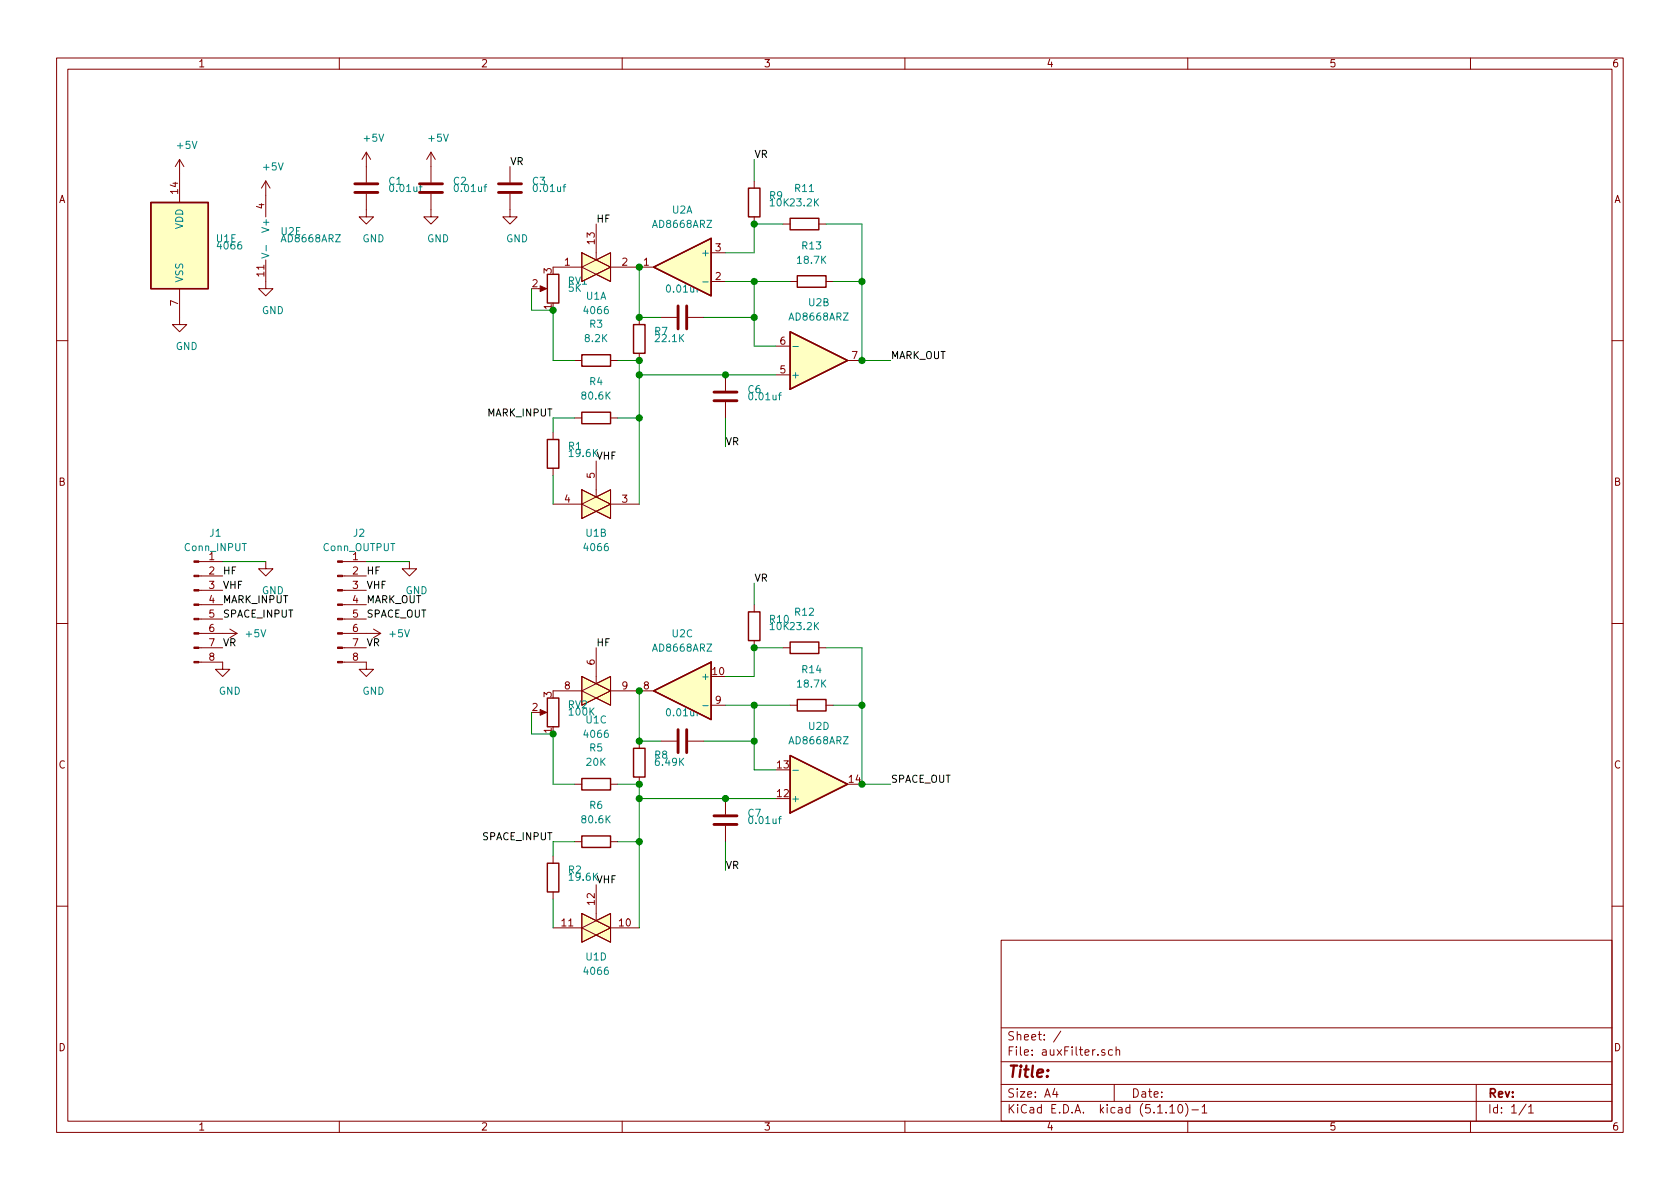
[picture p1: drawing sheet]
EESchema Schematic File Version 4
EELAYER 30 0
EELAYER END
$Descr A4 11693 8268
encoding utf-8
Sheet 1 1
Title ""
Date ""
Rev ""
Comp ""
Comment1 ""
Comment2 ""
Comment3 ""
Comment4 ""
$EndDescr
$Comp
L Amplifier_Operational:LM324 U2
U 1 1
P 4750 1850
F 0 "U2" H 4750 2250 50  0000 C CNN
F 1 "AD8668ARZ" H 4750 2150 50  0000 C CNN
F 2 "Housings_SOIC:SOIC-14_3.9x8.7mm_Pitch1.27mm" H 4700 1950 50  0001 C CNN
F 3 "" H 4800 2050 50  0001 C CNN
F 4 "505-AD8668ARZ-ND" H 4750 1850 50  0001 C CNN "digikey"
	1    4750 1850
	-1   0    0    -1  
$EndComp
$Comp
L Device:C C4
U 1 1
P 4750 2200
F 0 "C4" V 4450 2200 50  0000 C CNN
F 1 "0.01uf" V 4550 2200 50  0000 C CNN
F 2 "Capacitors_SMD:C_0603_HandSoldering" H 4788 2050 50  0001 C CNN
F 3 "~" H 4750 2200 50  0001 C CNN
F 4 "399-17568-1-ND" H 4750 2200 50  0001 C CNN "digikey"
	1    4750 2200
	0    1    1    0   
$EndComp
$Comp
L Amplifier_Operational:LM324 U2
U 5 1
P 1950 1650
F 0 "U2" H 1950 1700 50  0000 L CNN
F 1 "AD8668ARZ" H 1950 1650 50  0000 L CNN
F 2 "Housings_SOIC:SOIC-14_3.9x8.7mm_Pitch1.27mm" H 1900 1750 50  0001 C CNN
F 3 "" H 2000 1850 50  0001 C CNN
F 4 "505-AD8668ARZ-ND" H 1950 1650 50  0001 C CNN "digikey"
	5    1950 1650
	1    0    0    -1  
$EndComp
$Comp
L Amplifier_Operational:LM324 U2
U 2 1
P 5700 2500
F 0 "U2" H 5700 2100 50  0000 C CNN
F 1 "AD8668ARZ" H 5700 2200 50  0000 C CNN
F 2 "Housings_SOIC:SOIC-14_3.9x8.7mm_Pitch1.27mm" H 5650 2600 50  0001 C CNN
F 3 "" H 5750 2700 50  0001 C CNN
F 4 "505-AD8668ARZ-ND" H 5700 2500 50  0001 C CNN "digikey"
	2    5700 2500
	1    0    0    1   
$EndComp
$Comp
L Device:C C6
U 1 1
P 5050 2750
F 0 "C6" H 5200 2800 50  0000 L CNN
F 1 "0.01uf" H 5200 2750 50  0000 L CNN
F 2 "Capacitors_SMD:C_0603_HandSoldering" H 5088 2600 50  0001 C CNN
F 3 "~" H 5050 2750 50  0001 C CNN
F 4 "399-17568-1-ND" H 5050 2750 50  0001 C CNN "digikey"
	1    5050 2750
	1    0    0    -1  
$EndComp
$Comp
L Device:R R9
U 1 1
P 5250 1400
F 0 "R9" H 5350 1450 50  0000 L CNN
F 1 "10K" H 5350 1400 50  0000 L CNN
F 2 "Resistors_SMD:R_0603_HandSoldering" V 5180 1400 50  0001 C CNN
F 3 "~" H 5250 1400 50  0001 C CNN
F 4 "RNCP0603FTD10K0CT-ND" H 5250 1400 50  0001 C CNN "digikey"
	1    5250 1400
	1    0    0    -1  
$EndComp
$Comp
L Device:R R13
U 1 1
P 5650 1950
F 0 "R13" V 5400 1950 50  0000 C CNN
F 1 "18.7K" V 5500 1950 50  0000 C CNN
F 2 "Resistors_SMD:R_0603_HandSoldering" V 5580 1950 50  0001 C CNN
F 3 "~" H 5650 1950 50  0001 C CNN
F 4 "311-18.7KHRCT-ND" H 5650 1950 50  0001 C CNN "digikey"
	1    5650 1950
	0    1    1    0   
$EndComp
$Comp
L Device:R R11
U 1 1
P 5600 1550
F 0 "R11" V 5350 1550 50  0000 C CNN
F 1 "23.2K" V 5450 1550 50  0000 C CNN
F 2 "Resistors_SMD:R_0603_HandSoldering" V 5530 1550 50  0001 C CNN
F 3 "~" H 5600 1550 50  0001 C CNN
F 4 "311-23.2KHRCT-ND" H 5600 1550 50  0001 C CNN "digikey"
	1    5600 1550
	0    1    1    0   
$EndComp
Wire Wire Line
	5050 1950 5250 1950
Wire Wire Line
	5250 1950 5250 2200
Wire Wire Line
	5250 2400 5400 2400
Wire Wire Line
	5500 1950 5250 1950
Connection ~ 5250 1950
Wire Wire Line
	5800 1950 6000 1950
Wire Wire Line
	5050 1750 5250 1750
Wire Wire Line
	5250 1750 5250 1550
Wire Wire Line
	5450 1550 5250 1550
Connection ~ 5250 1550
Wire Wire Line
	5750 1550 6000 1550
Wire Wire Line
	6000 1550 6000 1950
Connection ~ 6000 1950
Wire Wire Line
	6000 1950 6000 2500
Wire Wire Line
	4900 2200 5250 2200
Connection ~ 5250 2200
Wire Wire Line
	5250 2200 5250 2400
Wire Wire Line
	4600 2200 4450 2200
Wire Wire Line
	4450 2200 4450 1850
Wire Wire Line
	5050 2600 5400 2600
Text Label 5250 1100 0    50   ~ 0
VR
Text Label 5050 3100 0    50   ~ 0
VR
Wire Wire Line
	5050 2900 5050 3100
Wire Wire Line
	5250 1250 5250 1100
$Comp
L Device:R_POT RV1
U 1 1
P 3850 2000
F 0 "RV1" H 3750 1950 50  0000 R CNN
F 1 "5K" H 3750 2000 50  0000 R CNN
F 2 "Potentiometers:Potentiometer_Trimmer_Vishay_TS53YJ" H 3850 2000 50  0001 C CNN
F 3 "~" H 3850 2000 50  0001 C CNN
F 4 "3314J-502ECT-ND" H 3850 2000 50  0001 C CNN "digikey"
	1    3850 2000
	-1   0    0    1   
$EndComp
$Comp
L 4xxx:4066 U1
U 1 1
P 4150 1850
F 0 "U1" H 4150 1650 50  0000 C CNN
F 1 "4066" H 4150 1550 50  0000 C CNN
F 2 "Housings_SOIC:SOIC-14_3.9x8.7mm_Pitch1.27mm" H 4150 1850 50  0001 C CNN
F 3 "http://www.ti.com/lit/ds/symlink/cd4066b.pdf" H 4150 1850 50  0001 C CNN
F 4 "1727-2811-1-ND" H 4150 1850 50  0001 C CNN "digikey"
	1    4150 1850
	1    0    0    -1  
$EndComp
$Comp
L 4xxx:4066 U1
U 2 1
P 4150 3500
F 0 "U1" H 4150 3300 50  0000 C CNN
F 1 "4066" H 4150 3200 50  0000 C CNN
F 2 "Housings_SOIC:SOIC-14_3.9x8.7mm_Pitch1.27mm" H 4150 3500 50  0001 C CNN
F 3 "http://www.ti.com/lit/ds/symlink/cd4066b.pdf" H 4150 3500 50  0001 C CNN
F 4 "1727-2811-1-ND" H 4150 3500 50  0001 C CNN "digikey"
	2    4150 3500
	1    0    0    -1  
$EndComp
$Comp
L 4xxx:4066 U1
U 5 1
P 1250 1700
F 0 "U1" H 1500 1750 50  0000 L CNN
F 1 "4066" H 1500 1700 50  0000 L CNN
F 2 "Housings_SOIC:SOIC-14_3.9x8.7mm_Pitch1.27mm" H 1250 1700 50  0001 C CNN
F 3 "http://www.ti.com/lit/ds/symlink/cd4066b.pdf" H 1250 1700 50  0001 C CNN
F 4 "1727-2811-1-ND" H 1250 1700 50  0001 C CNN "digikey"
	5    1250 1700
	1    0    0    -1  
$EndComp
$Comp
L Device:R_POT RV2
U 1 1
P 3850 4950
F 0 "RV2" H 3750 4900 50  0000 R CNN
F 1 "100K" H 3750 4950 50  0000 R CNN
F 2 "Potentiometers:Potentiometer_Trimmer_Vishay_TS53YJ" H 3850 4950 50  0001 C CNN
F 3 "~" H 3850 4950 50  0001 C CNN
F 4 "563-ST4ETA104CT-ND" H 3850 4950 50  0001 C CNN "digikey"
	1    3850 4950
	-1   0    0    1   
$EndComp
Connection ~ 4450 1850
Text Label 4150 1550 0    50   ~ 0
HF
Text Label 4150 3200 0    50   ~ 0
VHF
Wire Wire Line
	3850 2150 3700 2150
Wire Wire Line
	3700 2150 3700 2000
$Comp
L Device:R R7
U 1 1
P 4450 2350
F 0 "R7" H 4350 2300 50  0000 R CNN
F 1 "22.1K" H 4350 2350 50  0000 R CNN
F 2 "Resistors_SMD:R_0603_HandSoldering" V 4380 2350 50  0001 C CNN
F 3 "~" H 4450 2350 50  0001 C CNN
F 4 "311-22.1KHRCT-ND" H 4450 2350 50  0001 C CNN "digikey"
	1    4450 2350
	-1   0    0    1   
$EndComp
Connection ~ 4450 2200
$Comp
L Device:R R3
U 1 1
P 4150 2500
F 0 "R3" V 4400 2500 50  0000 C CNN
F 1 "8.2K" V 4300 2500 50  0000 C CNN
F 2 "Resistors_SMD:R_0603_HandSoldering" V 4080 2500 50  0001 C CNN
F 3 "~" H 4150 2500 50  0001 C CNN
F 4 "311-8.2KGRCT-ND" H 4150 2500 50  0001 C CNN "digikey"
	1    4150 2500
	0    -1   -1   0   
$EndComp
Wire Wire Line
	4450 2500 4300 2500
Wire Wire Line
	4000 2500 3850 2500
Wire Wire Line
	3850 2500 3850 2150
Connection ~ 3850 2150
Wire Wire Line
	5050 2600 4450 2600
Wire Wire Line
	4450 2600 4450 2500
Connection ~ 5050 2600
Connection ~ 4450 2500
$Comp
L Device:R R4
U 1 1
P 4150 2900
F 0 "R4" V 4400 2900 50  0000 C CNN
F 1 "80.6K" V 4300 2900 50  0000 C CNN
F 2 "Resistors_SMD:R_0603_HandSoldering" V 4080 2900 50  0001 C CNN
F 3 "~" H 4150 2900 50  0001 C CNN
F 4 "311-80.6KHRCT-ND" H 4150 2900 50  0001 C CNN "digikey"
	1    4150 2900
	0    -1   -1   0   
$EndComp
$Comp
L Device:R R1
U 1 1
P 3850 3150
F 0 "R1" H 3750 3100 50  0000 R CNN
F 1 "19.6K" H 3750 3150 50  0000 R CNN
F 2 "Resistors_SMD:R_0603_HandSoldering" V 3780 3150 50  0001 C CNN
F 3 "~" H 3850 3150 50  0001 C CNN
F 4 "311-19.6KHRCT-ND" H 3850 3150 50  0001 C CNN "digikey"
	1    3850 3150
	-1   0    0    1   
$EndComp
Wire Wire Line
	3850 3300 3850 3500
Wire Wire Line
	3850 3000 3850 2900
Wire Wire Line
	3850 2900 4000 2900
Wire Wire Line
	4450 3500 4450 2900
Connection ~ 4450 2600
Wire Wire Line
	4300 2900 4450 2900
Connection ~ 4450 2900
Wire Wire Line
	4450 2900 4450 2600
Text Label 3850 2900 2    50   ~ 0
MARK_INPUT
Text Label 6200 2500 0    50   ~ 0
MARK_OUT
Wire Wire Line
	6000 2500 6200 2500
Connection ~ 6000 2500
$Comp
L Amplifier_Operational:LM324 U2
U 3 1
P 4750 4800
F 0 "U2" H 4750 5200 50  0000 C CNN
F 1 "AD8668ARZ" H 4750 5100 50  0000 C CNN
F 2 "Housings_SOIC:SOIC-14_3.9x8.7mm_Pitch1.27mm" H 4700 4900 50  0001 C CNN
F 3 "" H 4800 5000 50  0001 C CNN
F 4 "505-AD8668ARZ-ND" H 4750 4800 50  0001 C CNN "digikey"
	3    4750 4800
	-1   0    0    -1  
$EndComp
$Comp
L Device:C C5
U 1 1
P 4750 5150
F 0 "C5" V 4450 5150 50  0000 C CNN
F 1 "0.01uf" V 4550 5150 50  0000 C CNN
F 2 "Capacitors_SMD:C_0603_HandSoldering" H 4788 5000 50  0001 C CNN
F 3 "~" H 4750 5150 50  0001 C CNN
F 4 "399-17568-1-ND" H 4750 5150 50  0001 C CNN "digikey"
	1    4750 5150
	0    1    1    0   
$EndComp
$Comp
L Amplifier_Operational:LM324 U2
U 4 1
P 5700 5450
F 0 "U2" H 5700 5050 50  0000 C CNN
F 1 "AD8668ARZ" H 5700 5150 50  0000 C CNN
F 2 "Housings_SOIC:SOIC-14_3.9x8.7mm_Pitch1.27mm" H 5650 5550 50  0001 C CNN
F 3 "" H 5750 5650 50  0001 C CNN
F 4 "505-AD8668ARZ-ND" H 5700 5450 50  0001 C CNN "digikey"
	4    5700 5450
	1    0    0    1   
$EndComp
$Comp
L Device:C C7
U 1 1
P 5050 5700
F 0 "C7" H 5200 5750 50  0000 L CNN
F 1 "0.01uf" H 5200 5700 50  0000 L CNN
F 2 "Capacitors_SMD:C_0603_HandSoldering" H 5088 5550 50  0001 C CNN
F 3 "~" H 5050 5700 50  0001 C CNN
F 4 "399-17568-1-ND" H 5050 5700 50  0001 C CNN "digikey"
	1    5050 5700
	1    0    0    -1  
$EndComp
$Comp
L Device:R R10
U 1 1
P 5250 4350
F 0 "R10" H 5350 4400 50  0000 L CNN
F 1 "10K" H 5350 4350 50  0000 L CNN
F 2 "Resistors_SMD:R_0603_HandSoldering" V 5180 4350 50  0001 C CNN
F 3 "~" H 5250 4350 50  0001 C CNN
F 4 "RNCP0603FTD10K0CT-ND" H 5250 4350 50  0001 C CNN "digikey"
	1    5250 4350
	1    0    0    -1  
$EndComp
$Comp
L Device:R R14
U 1 1
P 5650 4900
F 0 "R14" V 5400 4900 50  0000 C CNN
F 1 "18.7K" V 5500 4900 50  0000 C CNN
F 2 "Resistors_SMD:R_0603_HandSoldering" V 5580 4900 50  0001 C CNN
F 3 "~" H 5650 4900 50  0001 C CNN
F 4 "311-18.7KHRCT-ND" H 5650 4900 50  0001 C CNN "digikey"
	1    5650 4900
	0    1    1    0   
$EndComp
$Comp
L Device:R R12
U 1 1
P 5600 4500
F 0 "R12" V 5350 4500 50  0000 C CNN
F 1 "23.2K" V 5450 4500 50  0000 C CNN
F 2 "Resistors_SMD:R_0603_HandSoldering" V 5530 4500 50  0001 C CNN
F 3 "~" H 5600 4500 50  0001 C CNN
F 4 "311-23.2KHRCT-ND" H 5600 4500 50  0001 C CNN "digikey"
	1    5600 4500
	0    1    1    0   
$EndComp
Wire Wire Line
	5050 4900 5250 4900
Wire Wire Line
	5250 4900 5250 5150
Wire Wire Line
	5250 5350 5400 5350
Wire Wire Line
	5500 4900 5250 4900
Connection ~ 5250 4900
Wire Wire Line
	5800 4900 6000 4900
Wire Wire Line
	5050 4700 5250 4700
Wire Wire Line
	5250 4700 5250 4500
Wire Wire Line
	5450 4500 5250 4500
Connection ~ 5250 4500
Wire Wire Line
	5750 4500 6000 4500
Wire Wire Line
	6000 4500 6000 4900
Connection ~ 6000 4900
Wire Wire Line
	6000 4900 6000 5450
Wire Wire Line
	4900 5150 5250 5150
Connection ~ 5250 5150
Wire Wire Line
	5250 5150 5250 5350
Wire Wire Line
	4600 5150 4450 5150
Wire Wire Line
	4450 5150 4450 4800
Wire Wire Line
	5050 5550 5400 5550
Text Label 5250 4050 0    50   ~ 0
VR
Text Label 5050 6050 0    50   ~ 0
VR
Wire Wire Line
	5050 5850 5050 6050
Wire Wire Line
	5250 4200 5250 4050
$Comp
L 4xxx:4066 U1
U 3 1
P 4150 4800
F 0 "U1" H 4150 4600 50  0000 C CNN
F 1 "4066" H 4150 4500 50  0000 C CNN
F 2 "Housings_SOIC:SOIC-14_3.9x8.7mm_Pitch1.27mm" H 4150 4800 50  0001 C CNN
F 3 "http://www.ti.com/lit/ds/symlink/cd4066b.pdf" H 4150 4800 50  0001 C CNN
F 4 "1727-2811-1-ND" H 4150 4800 50  0001 C CNN "digikey"
	3    4150 4800
	1    0    0    -1  
$EndComp
$Comp
L 4xxx:4066 U1
U 4 1
P 4150 6450
F 0 "U1" H 4150 6250 50  0000 C CNN
F 1 "4066" H 4150 6150 50  0000 C CNN
F 2 "Housings_SOIC:SOIC-14_3.9x8.7mm_Pitch1.27mm" H 4150 6450 50  0001 C CNN
F 3 "http://www.ti.com/lit/ds/symlink/cd4066b.pdf" H 4150 6450 50  0001 C CNN
F 4 "1727-2811-1-ND" H 4150 6450 50  0001 C CNN "digikey"
	4    4150 6450
	1    0    0    -1  
$EndComp
Connection ~ 4450 4800
Text Label 4150 4500 0    50   ~ 0
HF
Text Label 4150 6150 0    50   ~ 0
VHF
Wire Wire Line
	3850 5100 3700 5100
Wire Wire Line
	3700 5100 3700 4950
$Comp
L Device:R R8
U 1 1
P 4450 5300
F 0 "R8" H 4350 5250 50  0000 R CNN
F 1 "6.49K" H 4350 5300 50  0000 R CNN
F 2 "Resistors_SMD:R_0603_HandSoldering" V 4380 5300 50  0001 C CNN
F 3 "~" H 4450 5300 50  0001 C CNN
F 4 "311-6.49KHRCT-ND" H 4450 5300 50  0001 C CNN "digikey"
	1    4450 5300
	-1   0    0    1   
$EndComp
Connection ~ 4450 5150
$Comp
L Device:R R5
U 1 1
P 4150 5450
F 0 "R5" V 4400 5450 50  0000 C CNN
F 1 "20K" V 4300 5450 50  0000 C CNN
F 2 "Resistors_SMD:R_0603_HandSoldering" V 4080 5450 50  0001 C CNN
F 3 "~" H 4150 5450 50  0001 C CNN
F 4 "13-RC0603FR-1320KLCT-ND" H 4150 5450 50  0001 C CNN "digikey"
	1    4150 5450
	0    -1   -1   0   
$EndComp
Wire Wire Line
	4450 5450 4300 5450
Wire Wire Line
	4000 5450 3850 5450
Wire Wire Line
	3850 5450 3850 5100
Wire Wire Line
	5050 5550 4450 5550
Wire Wire Line
	4450 5550 4450 5450
Connection ~ 5050 5550
Connection ~ 4450 5450
$Comp
L Device:R R6
U 1 1
P 4150 5850
F 0 "R6" V 4400 5850 50  0000 C CNN
F 1 "80.6K" V 4300 5850 50  0000 C CNN
F 2 "Resistors_SMD:R_0603_HandSoldering" V 4080 5850 50  0001 C CNN
F 3 "~" H 4150 5850 50  0001 C CNN
F 4 "311-80.6KHRCT-ND" H 4150 5850 50  0001 C CNN "digikey"
	1    4150 5850
	0    -1   -1   0   
$EndComp
$Comp
L Device:R R2
U 1 1
P 3850 6100
F 0 "R2" H 3750 6050 50  0000 R CNN
F 1 "19.6K" H 3750 6100 50  0000 R CNN
F 2 "Resistors_SMD:R_0603_HandSoldering" V 3780 6100 50  0001 C CNN
F 3 "~" H 3850 6100 50  0001 C CNN
F 4 "311-19.6KHRCT-ND" H 3850 6100 50  0001 C CNN "digikey"
	1    3850 6100
	-1   0    0    1   
$EndComp
Wire Wire Line
	3850 6250 3850 6450
Wire Wire Line
	3850 5950 3850 5850
Wire Wire Line
	3850 5850 4000 5850
Wire Wire Line
	4450 6450 4450 5850
Connection ~ 4450 5550
Wire Wire Line
	4300 5850 4450 5850
Connection ~ 4450 5850
Wire Wire Line
	4450 5850 4450 5550
Text Label 3850 5850 2    50   ~ 0
SPACE_INPUT
Text Label 6200 5450 0    50   ~ 0
SPACE_OUT
Wire Wire Line
	6000 5450 6200 5450
Connection ~ 6000 5450
Connection ~ 3850 5100
$Comp
L power:+5V #PWR0101
U 1 1
P 1250 1200
F 0 "#PWR0101" H 1250 1050 50  0001 C CNN
F 1 "+5V" H 1300 1400 50  0000 C CNN
F 2 "" H 1250 1200 50  0001 C CNN
F 3 "" H 1250 1200 50  0001 C CNN
	1    1250 1200
	1    0    0    -1  
$EndComp
$Comp
L power:+5V #PWR0102
U 1 1
P 1850 1350
F 0 "#PWR0102" H 1850 1200 50  0001 C CNN
F 1 "+5V" H 1900 1550 50  0000 C CNN
F 2 "" H 1850 1350 50  0001 C CNN
F 3 "" H 1850 1350 50  0001 C CNN
	1    1850 1350
	1    0    0    -1  
$EndComp
$Comp
L power:GND #PWR0103
U 1 1
P 1250 2200
F 0 "#PWR0103" H 1250 1950 50  0001 C CNN
F 1 "GND" H 1300 2000 50  0000 C CNN
F 2 "" H 1250 2200 50  0001 C CNN
F 3 "" H 1250 2200 50  0001 C CNN
	1    1250 2200
	1    0    0    -1  
$EndComp
$Comp
L power:GND #PWR0104
U 1 1
P 1850 1950
F 0 "#PWR0104" H 1850 1700 50  0001 C CNN
F 1 "GND" H 1900 1750 50  0000 C CNN
F 2 "" H 1850 1950 50  0001 C CNN
F 3 "" H 1850 1950 50  0001 C CNN
	1    1850 1950
	1    0    0    -1  
$EndComp
$Comp
L Device:C C1
U 1 1
P 2550 1300
F 0 "C1" H 2700 1350 50  0000 L CNN
F 1 "0.01uf" H 2700 1300 50  0000 L CNN
F 2 "Capacitors_SMD:C_0603_HandSoldering" H 2588 1150 50  0001 C CNN
F 3 "~" H 2550 1300 50  0001 C CNN
F 4 "399-17568-1-ND" H 2550 1300 50  0001 C CNN "digikey"
	1    2550 1300
	1    0    0    -1  
$EndComp
$Comp
L Device:C C2
U 1 1
P 3000 1300
F 0 "C2" H 3150 1350 50  0000 L CNN
F 1 "0.01uf" H 3150 1300 50  0000 L CNN
F 2 "Capacitors_SMD:C_0603_HandSoldering" H 3038 1150 50  0001 C CNN
F 3 "~" H 3000 1300 50  0001 C CNN
F 4 "399-17568-1-ND" H 3000 1300 50  0001 C CNN "digikey"
	1    3000 1300
	1    0    0    -1  
$EndComp
$Comp
L power:+5V #PWR0105
U 1 1
P 2550 1150
F 0 "#PWR0105" H 2550 1000 50  0001 C CNN
F 1 "+5V" H 2600 1350 50  0000 C CNN
F 2 "" H 2550 1150 50  0001 C CNN
F 3 "" H 2550 1150 50  0001 C CNN
	1    2550 1150
	1    0    0    -1  
$EndComp
$Comp
L power:+5V #PWR0106
U 1 1
P 3000 1150
F 0 "#PWR0106" H 3000 1000 50  0001 C CNN
F 1 "+5V" H 3050 1350 50  0000 C CNN
F 2 "" H 3000 1150 50  0001 C CNN
F 3 "" H 3000 1150 50  0001 C CNN
	1    3000 1150
	1    0    0    -1  
$EndComp
$Comp
L power:GND #PWR0107
U 1 1
P 2550 1450
F 0 "#PWR0107" H 2550 1200 50  0001 C CNN
F 1 "GND" H 2600 1250 50  0000 C CNN
F 2 "" H 2550 1450 50  0001 C CNN
F 3 "" H 2550 1450 50  0001 C CNN
	1    2550 1450
	1    0    0    -1  
$EndComp
$Comp
L power:GND #PWR0108
U 1 1
P 3000 1450
F 0 "#PWR0108" H 3000 1200 50  0001 C CNN
F 1 "GND" H 3050 1250 50  0000 C CNN
F 2 "" H 3000 1450 50  0001 C CNN
F 3 "" H 3000 1450 50  0001 C CNN
	1    3000 1450
	1    0    0    -1  
$EndComp
$Comp
L Connector:Conn_01x08_Male J1
U 1 1
P 1350 4200
F 0 "J1" H 1500 4700 50  0000 C CNN
F 1 "Conn_INPUT" H 1500 4600 50  0000 C CNN
F 2 "Pin_Headers:Pin_Header_Straight_1x08_Pitch2.54mm" H 1350 4200 50  0001 C CNN
F 3 "~" H 1350 4200 50  0001 C CNN
	1    1350 4200
	1    0    0    -1  
$EndComp
$Comp
L Connector:Conn_01x08_Male J2
U 1 1
P 2350 4200
F 0 "J2" H 2500 4700 50  0000 C CNN
F 1 "Conn_OUTPUT" H 2500 4600 50  0000 C CNN
F 2 "Pin_Headers:Pin_Header_Straight_1x08_Pitch2.54mm" H 2350 4200 50  0001 C CNN
F 3 "~" H 2350 4200 50  0001 C CNN
	1    2350 4200
	1    0    0    -1  
$EndComp
$Comp
L power:GND #PWR0109
U 1 1
P 1550 4600
F 0 "#PWR0109" H 1550 4350 50  0001 C CNN
F 1 "GND" H 1600 4400 50  0000 C CNN
F 2 "" H 1550 4600 50  0001 C CNN
F 3 "" H 1550 4600 50  0001 C CNN
	1    1550 4600
	1    0    0    -1  
$EndComp
$Comp
L power:GND #PWR0110
U 1 1
P 2550 4600
F 0 "#PWR0110" H 2550 4350 50  0001 C CNN
F 1 "GND" H 2600 4400 50  0000 C CNN
F 2 "" H 2550 4600 50  0001 C CNN
F 3 "" H 2550 4600 50  0001 C CNN
	1    2550 4600
	1    0    0    -1  
$EndComp
Text Label 1550 4500 0    50   ~ 0
VR
Text Label 2550 4500 0    50   ~ 0
VR
$Comp
L power:+5V #PWR0111
U 1 1
P 1550 4400
F 0 "#PWR0111" H 1550 4250 50  0001 C CNN
F 1 "+5V" V 1550 4550 50  0000 L CNN
F 2 "" H 1550 4400 50  0001 C CNN
F 3 "" H 1550 4400 50  0001 C CNN
	1    1550 4400
	0    1    1    0   
$EndComp
$Comp
L power:+5V #PWR0112
U 1 1
P 2550 4400
F 0 "#PWR0112" H 2550 4250 50  0001 C CNN
F 1 "+5V" V 2550 4550 50  0000 L CNN
F 2 "" H 2550 4400 50  0001 C CNN
F 3 "" H 2550 4400 50  0001 C CNN
	1    2550 4400
	0    1    1    0   
$EndComp
Text Label 1550 4200 0    50   ~ 0
MARK_INPUT
Text Label 1550 4300 0    50   ~ 0
SPACE_INPUT
Text Label 2550 4300 0    50   ~ 0
SPACE_OUT
Text Label 2550 4200 0    50   ~ 0
MARK_OUT
Text Label 1550 4100 0    50   ~ 0
VHF
Text Label 2550 4100 0    50   ~ 0
VHF
Text Label 1550 4000 0    50   ~ 0
HF
Text Label 2550 4000 0    50   ~ 0
HF
$Comp
L power:GND #PWR0113
U 1 1
P 2850 3900
F 0 "#PWR0113" H 2850 3650 50  0001 C CNN
F 1 "GND" H 2900 3700 50  0000 C CNN
F 2 "" H 2850 3900 50  0001 C CNN
F 3 "" H 2850 3900 50  0001 C CNN
	1    2850 3900
	1    0    0    -1  
$EndComp
$Comp
L power:GND #PWR0114
U 1 1
P 1850 3900
F 0 "#PWR0114" H 1850 3650 50  0001 C CNN
F 1 "GND" H 1900 3700 50  0000 C CNN
F 2 "" H 1850 3900 50  0001 C CNN
F 3 "" H 1850 3900 50  0001 C CNN
	1    1850 3900
	1    0    0    -1  
$EndComp
Wire Wire Line
	2850 3900 2550 3900
Wire Wire Line
	1850 3900 1550 3900
$Comp
L Device:C C3
U 1 1
P 3550 1300
F 0 "C3" H 3700 1350 50  0000 L CNN
F 1 "0.01uf" H 3700 1300 50  0000 L CNN
F 2 "Capacitors_SMD:C_0603_HandSoldering" H 3588 1150 50  0001 C CNN
F 3 "~" H 3550 1300 50  0001 C CNN
F 4 "399-17568-1-ND" H 3550 1300 50  0001 C CNN "digikey"
	1    3550 1300
	1    0    0    -1  
$EndComp
$Comp
L power:GND #PWR0115
U 1 1
P 3550 1450
F 0 "#PWR0115" H 3550 1200 50  0001 C CNN
F 1 "GND" H 3600 1250 50  0000 C CNN
F 2 "" H 3550 1450 50  0001 C CNN
F 3 "" H 3550 1450 50  0001 C CNN
	1    3550 1450
	1    0    0    -1  
$EndComp
Text Label 3550 1150 0    50   ~ 0
VR
$EndSCHEMATC
